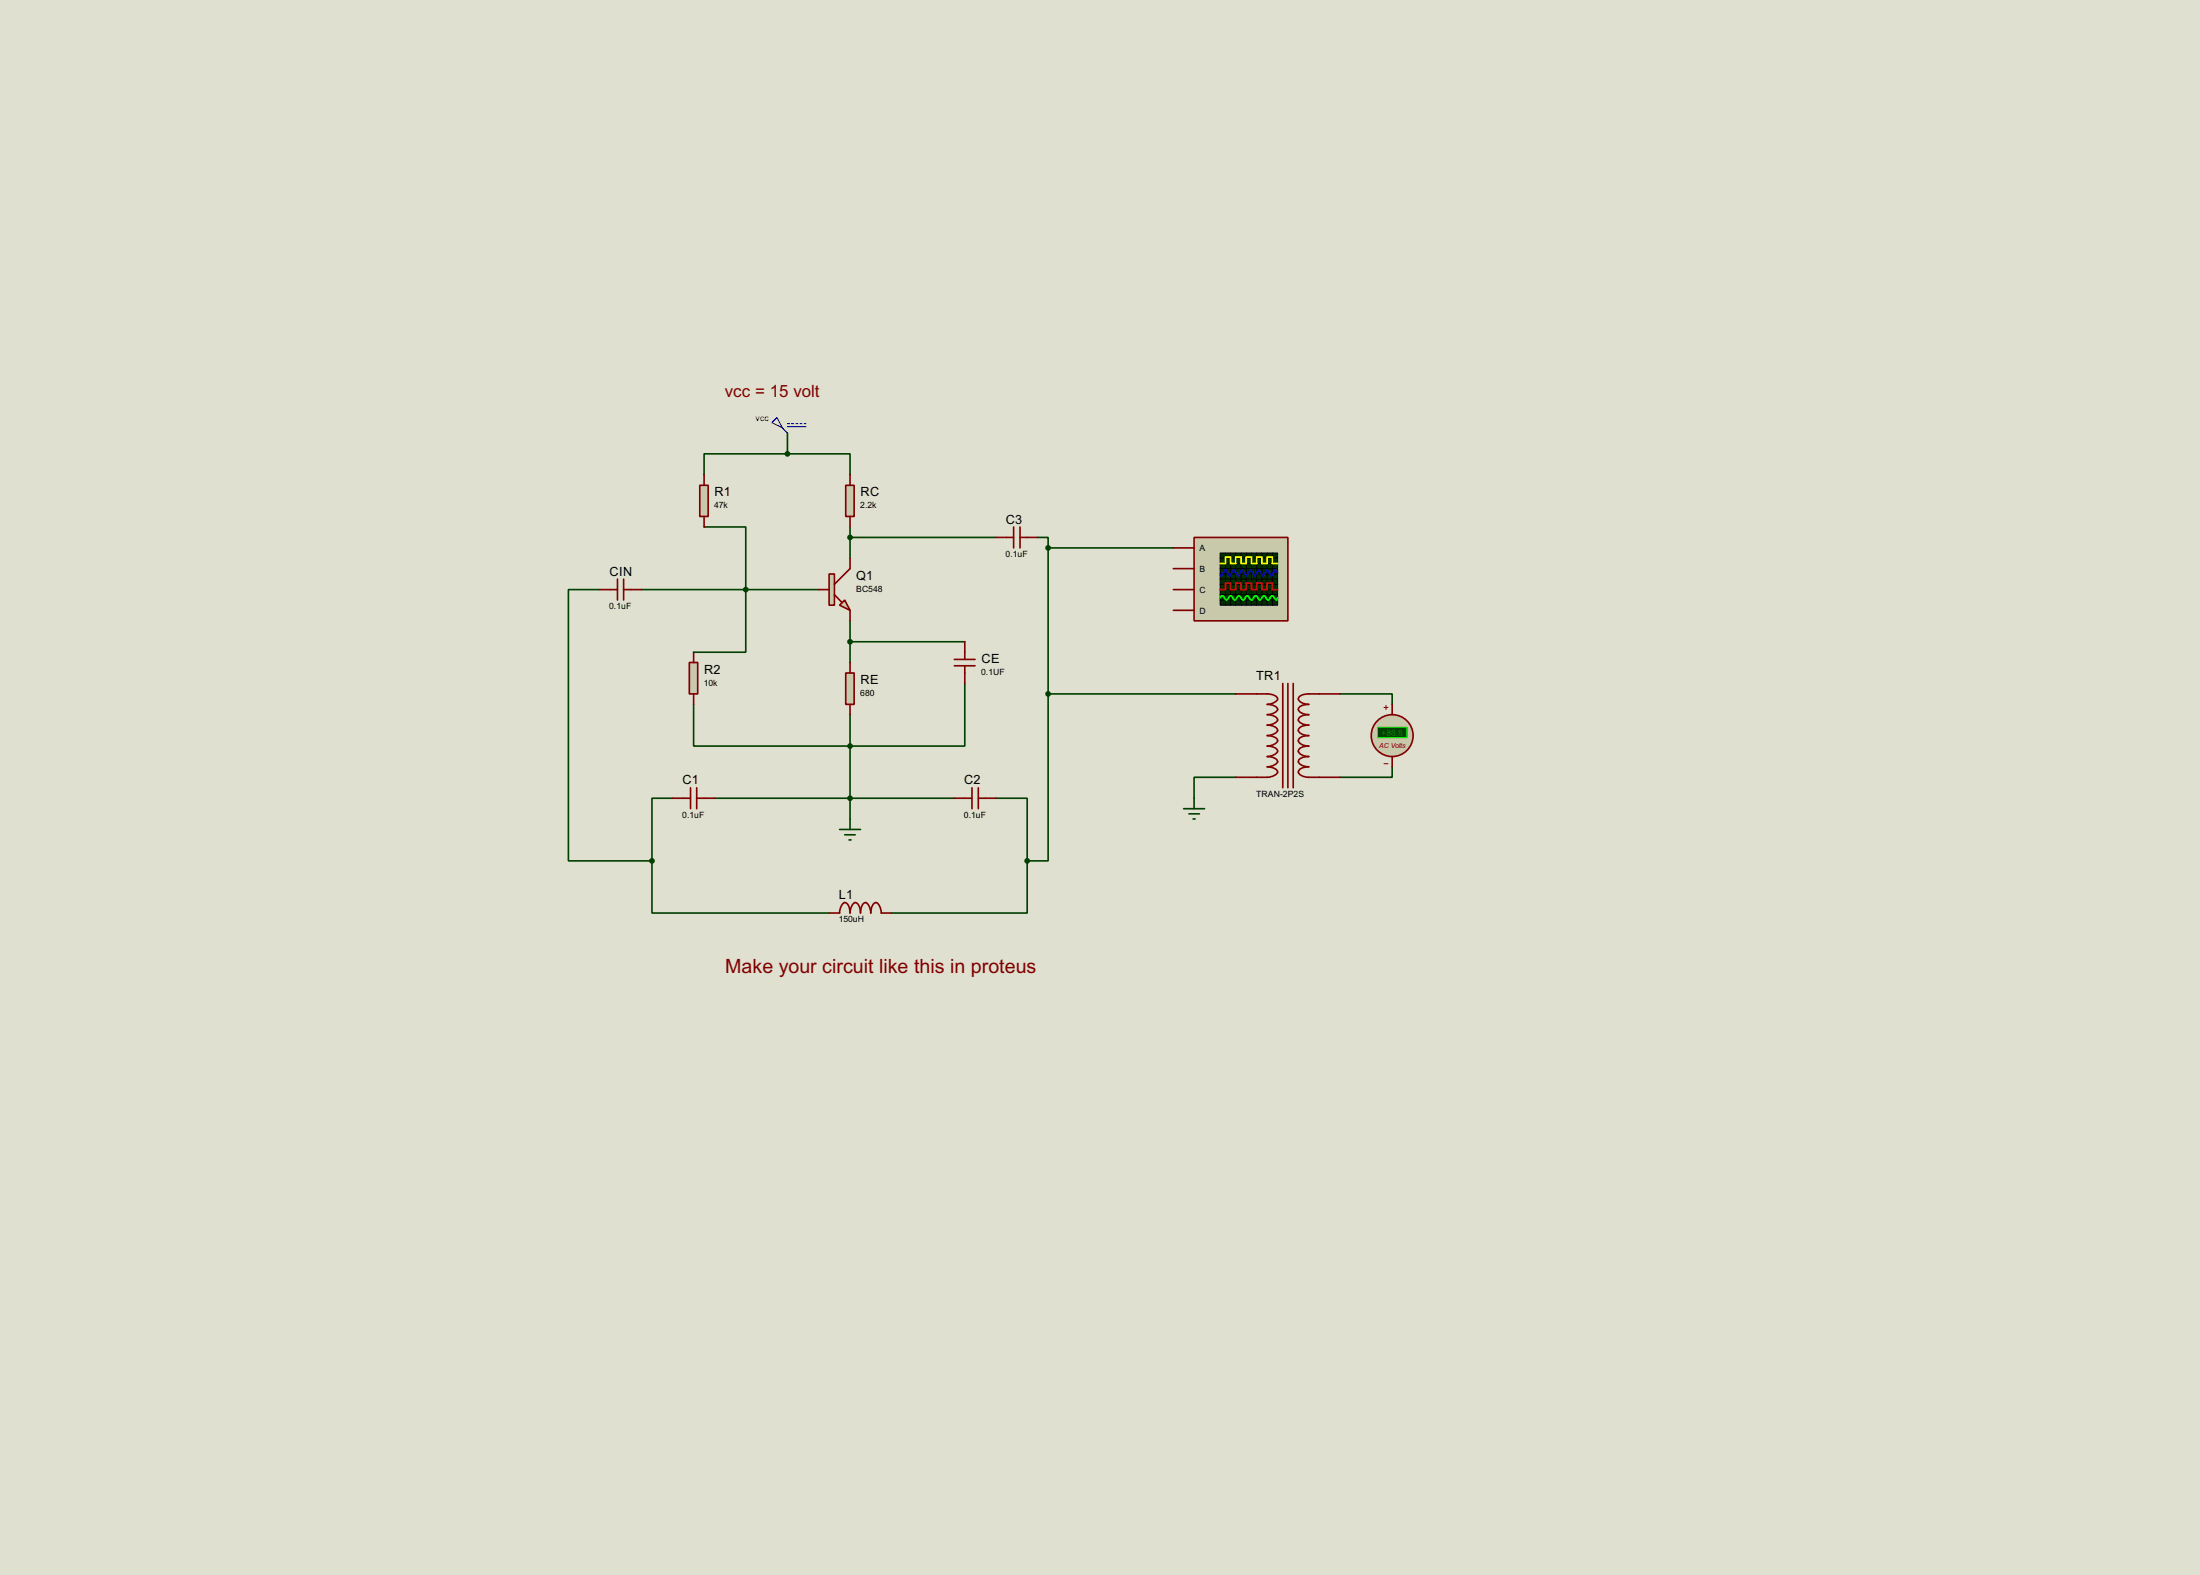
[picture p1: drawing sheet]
<svg xmlns="http://www.w3.org/2000/svg" width="536mm" height="383mm" viewBox="0 0 536 383" stroke-linecap="round" stroke-linejoin="round" font-family="sans-serif">
<path d="M0 0h535.9v383.5h-535.9z" fill="#e0e0d0"/>
<g fill="none" stroke="#004000" stroke-width=".4">
<path d="M191.8 110.5h15.3v5.1M191.8 110.5h-20.3v5.1M191.8 105.5v5M171.5 128.3h10.2v30.5h-12.7M207.1 128.3v7.6M207.1 130.9h35.5M252.8 130.9h2.5v2.5M255.3 133.4h30.5M255.3 133.4v35.6M146.1 143.6h-7.6v66h20.3M156.3 143.6h43.1M207.1 151.2v10.1"/>
<path d="M207.1 156.3h27.9M207.1 174v25.4M235 166.4v15.3h-66v-10.2M255.3 169v40.6h-5.1M255.3 169h45.7M326.4 169h12.7v2.5M163.9 194.4h-5.1v15.2M174 194.4h58.5M242.6 194.4h7.6v15.2M301 189.3h-10.1v5.1M339.1 186.7v2.6h-12.7M158.8 209.6v12.7h43.2"/>
<path d="M250.2 209.6v12.7h-33"/>
</g>
<path d="M204.5 147.4l1.3-1.3 1.3 2.5z" fill="#c8c8aa" stroke="#800000" stroke-width=".4"/>
<path d="M202 139.8h1.3v7.6h-1.3z" fill="#c8c8aa" stroke="#800000" stroke-width=".4"/>
<path d="M207.1 135.9v2.6l-3.8 3.8M199.4 143.6h2.6M203.3 144.8l1.7 1.8M207.1 148.6v2.6" fill="none" stroke="#800000" stroke-width=".4"/>
<path d="M170.5 118.2h2v7.6h-2z" fill="#c8c8aa" stroke="#800000" stroke-width=".4"/>
<path d="M171.5 115.6v2.6M171.5 125.8v2.5" fill="none" stroke="#800000" stroke-width=".4"/>
<path d="M206 118.2h2.1v7.6h-2.1z" fill="#c8c8aa" stroke="#800000" stroke-width=".4"/>
<path d="M207.1 115.6v2.6M207.1 125.8v2.5" fill="none" stroke="#800000" stroke-width=".4"/>
<path d="M167.9 161.3h2.1v7.7h-2.1z" fill="#c8c8aa" stroke="#800000" stroke-width=".4"/>
<path d="M169 158.8v2.5M169 169v2.5" fill="none" stroke="#800000" stroke-width=".4"/>
<path d="M206 163.9h2.1v7.6h-2.1z" fill="#c8c8aa" stroke="#800000" stroke-width=".4"/>
<path d="M235 156.3v4.3M207.1 161.3v2.6M207.1 171.5v2.5M232.5 162.1h5M232.5 160.6h5M235 162.1v4.3" fill="none" stroke="#800000" stroke-width=".4"/>
<g fill="#004000" stroke="#004000" stroke-width=".4">
<circle cx="181.6" cy="143.6" r=".5"/>
<circle cx="191.8" cy="110.5" r=".5"/>
<circle cx="207" cy="156.3" r=".5"/>
</g>
<path d="M188 102.9l1.3-1.2 1.3 2.5zM190.6 104.2l1.2 1.3M191.8 103.2h.5M191.8 103.9h4.6M192.8 103.2h.5M193.9 103.2h.5M194.9 103.2h.5M195.9 103.2h.5" fill="none" stroke="#0000c0" stroke-width=".24"/>
<path d="M207.1 199.4v2.6M204.5 202h5.1M205.8 203.3h2.5M206.8 204.5h.5" fill="none" stroke="#004000" stroke-width=".4"/>
<path d="M290.9 130.9h22.8v20.3h-22.8z" fill="#c8c8aa" stroke="#800000" stroke-width=".4"/>
<path d="M297.2 134.7h14v12.7h-14z" fill="#003000" stroke="#000" stroke-width=".25"/>
<g fill="none" stroke="#000" stroke-width=".24">
<path d="M297.2 138.5h14M297.2 135.9h14M297.2 137.2h14M297.2 139.8h14M298.5 134.7v12.7M299.8 134.7v12.7M301 134.7v12.7M302.3 134.7v12.7M303.6 134.7v12.7M304.9 134.7v12.7M306.1 134.7v12.7M307.4 134.7v12.7"/>
<path d="M308.7 134.7v12.7M309.9 134.7v12.7M297.2 142.3h14M297.2 143.6h14M297.2 144.8h14M297.2 146.1h14M297.2 141h14"/>
</g>
<path d="M297.2 137.2h1.3v-1.5h1.3v1.5h1.2v-1.5h1.3v1.5h1.3v-1.5h1.3v1.5h1.2v-1.5h1.3v1.5h1.3v-1.5h1.2v1.5h1.3" fill="none" stroke="#ff0" stroke-width=".4"/>
<path d="M297.2 143.6h1.3v-1.6h1.3v1.6h1.2v-1.6h1.3v1.6h1.3v-1.6h1.3v1.6h1.2v-1.6h1.3v1.6h1.3v-1.6h1.2v1.6h1.3" fill="none" stroke="#f00" stroke-width=".4"/>
<path d="M311.2 139.5l-.5-.8-1 1.6-1-1.6-1.1 1.6-1-1.6-1 1.6-1-1.6-1 1.6-1-1.6-1 1.6-1.1-1.6-1 1.6-1-1.6-1 1.6-.3-.3" fill="none" stroke="#00f" stroke-width=".4"/>
<path d="M297.2 145.6l.3-.4a.6 .6 0 0 1 .8 .5l.5 .4 .4-.4a.58 .58 0 0 1 .6-.6 .58 .58 0 0 1 .5 .6l.5 .4 .5-.5a.54 .54 0 0 1 .7-.4l.8 .9 1-1 1.1 1 .4-.4a.58 .58 0 0 1 .6-.6 .58 .58 0 0 1 .5 .6l.5 .4 .5-.5a.54 .54 0 0 1 .7-.4l.8 .9 1-1 1.1 1 .2-.5" fill="none" stroke="#0f0" stroke-width=".4"/>
<g fill="none" stroke="#800000" stroke-width=".4">
<path d="M242.6 130.9h4.3M246.9 128.3v5.1M248.5 128.3v5.1M248.5 130.9h4.3M285.8 133.4h5.1M285.8 138.5h5.1M146.1 143.6h4.3M150.4 141v5.1M151.9 143.6h4.4M151.9 141v5.1M285.8 143.6h5.1M285.8 148.6h5.1"/>
<path d="M301 169h8.3a2.08 2.08 0 0 1 1.9 1.2 2.76 2.76 0 0 1-2.5 1.3h.6a2.08 2.08 0 0 1 1.9 1.3 2.75 2.75 0 0 1-2.5 1.2h.6a2.11 2.11 0 0 1 1.9 1.3 2.75 2.75 0 0 1-2.5 1.3h.6a2.04 2.04 0 0 1 1.9 1.3 2.75 2.75 0 0 1-2.5 1.2h.6a2.08 2.08 0 0 1 1.9 1.3 2.67 2.67 0 0 1-2.5 1.3h.6a2.08 2.08 0 0 1 1.9 1.2 2.76 2.76 0 0 1-2.5 1.3h.6a2.08 2.08 0 0 1 1.9 1.3 2.75 2.75 0 0 1-2.5 1.2h.6a2.11 2.11 0 0 1 1.9 1.3 2.75 2.75 0 0 1-2.5 1.3h-7.7M312.5 166.4v25.4M313.7 166.4v25.4M315 166.4v25.4M326.4 169h-7.6a2.15 2.15 0 0 0-2.5 1.2 2.47 2.47 0 0 0 2.5 1.3 2.15 2.15 0 0 0-2.5 1.3 2.45 2.45 0 0 0 2.5 1.2 2.17 2.17 0 0 0-2.5 1.3 2.45 2.45 0 0 0 2.5 1.3 2.12 2.12 0 0 0-2.5 1.3 2.45 2.45 0 0 0 2.5 1.2 2.15 2.15 0 0 0-2.5 1.3 2.4 2.4 0 0 0 2.5 1.3 2.15 2.15 0 0 0-2.5 1.2 2.47 2.47 0 0 0 2.5 1.3 2.15 2.15 0 0 0-2.5 1.3 2.45 2.45 0 0 0 2.5 1.2 2.17 2.17 0 0 0-2.5 1.3 2.45 2.45 0 0 0 2.5 1.3h7.6M163.9 194.4h4.3M168.2 191.8v5.1M169.7 191.8v5.1M169.7 194.4h4.3M232.5 194.4h4.3M236.8 191.8v5.1M238.3 194.4h4.3"/>
<path d="M238.3 191.8v5.1M202 222.3h2.5l.2-1.2a1.3 1.3 0 0 1 1.4-1.3 2.73 2.73 0 0 1 1 2.5l.2-1.2a1.29 1.29 0 0 1 1.4-1.3 2.8 2.8 0 0 1 .9 2.5v-.6a2.03 2.03 0 0 1 1.3-1.9 2.68 2.68 0 0 1 1.2 2.5v-.6a2.06 2.06 0 0 1 1.3-1.9 2.68 2.68 0 0 1 1.3 2.5h2.5"/>
</g>
<g fill="#004000" stroke="#004000" stroke-width=".4">
<circle cx="207" cy="194.4" r=".5"/>
<circle cx="158.8" cy="209.6" r=".5"/>
<circle cx="250.2" cy="209.6" r=".5"/>
<circle cx="255.3" cy="133.4" r=".5"/>
<circle cx="207" cy="130.9" r=".5"/>
<circle cx="207" cy="181.7" r=".5"/>
<circle cx="255.3" cy="169" r=".5"/>
</g>
<path d="M288.3 196.9h5.1M289.6 198.2h2.6M290.6 199.4h.5M290.9 194.4v2.5" fill="none" stroke="#004000" stroke-width=".4"/>
<circle cx="339.1" cy="179.1" r="5.1" fill="#c8c8aa" stroke="#800000" stroke-width=".4"/>
<path d="M337.1 172.3h1M337.6 171.8v1M337.1 186h1" fill="none" stroke="#800000" stroke-width=".24"/>
<path d="M335.6 177.1h7.1v2.5h-7.1z" fill="#004000" stroke="#0f0" stroke-width=".24"/>
<path d="M339.1 171.5v2.5M339.1 184.2v2.5" fill="none" stroke="#800000" stroke-width=".4"/>
<text font-size="5.4" fill="#800000" x="176.6" y="236.9">Make your circuit like this in proteus</text>
<text font-size="4.6" fill="#800000" x="176.6" y="96.6">vcc = 15 volt</text>
<g font-size="3.5">
<text x="174" y="120.9">R1</text>
<text x="209.6" y="120.9">RC</text>
<text x="245" y="127.5">C3</text>
<text x="148.5" y="140.2">CIN</text>
<text x="208.6" y="141.1">Q1</text>
<text x="239.1" y="161.5">CE</text>
<text x="171.5" y="164">R2</text>
<text x="209.6" y="166.5">RE</text>
<text x="306" y="165.6">TR1</text>
<text x="166.3" y="191">C1</text>
<text x="234.9" y="191">C2</text>
<text x="204.4" y="219">L1</text>
</g>
<text font-size="2.4" fill="#0000c0" x="184" y="102.4">vcc</text>
<g font-size="2.4">
<text x="174" y="123.8">47k</text>
<text x="209.5" y="123.8">2.2k</text>
<text x="245" y="135.6">0.1uF</text>
<text x="292.2" y="134.2">A</text>
<text x="292.2" y="139.3">B</text>
<text x="148.4" y="148.3">0.1uF</text>
<text x="208.5" y="144">BC548</text>
<text x="292.2" y="144.4">C</text>
<text x="292.2" y="149.4">D</text>
<text x="171.5" y="167">10k</text>
<text x="239" y="164.4">0.1UF</text>
<text x="209.5" y="169.4">680</text>
<text x="305.9" y="194">TRAN-2P2S</text>
<text x="166.2" y="199.1">0.1uF</text>
<text x="234.8" y="199.1">0.1uF</text>
<text x="204.3" y="224.5">150uH</text>
</g>
<text font-size="2.4" fill="#008000" x="336.5" y="179.2">+88.8</text>
<text font-size="1.9" fill="#800000" x="335.9" y="182">AC Volts</text>
</svg>
